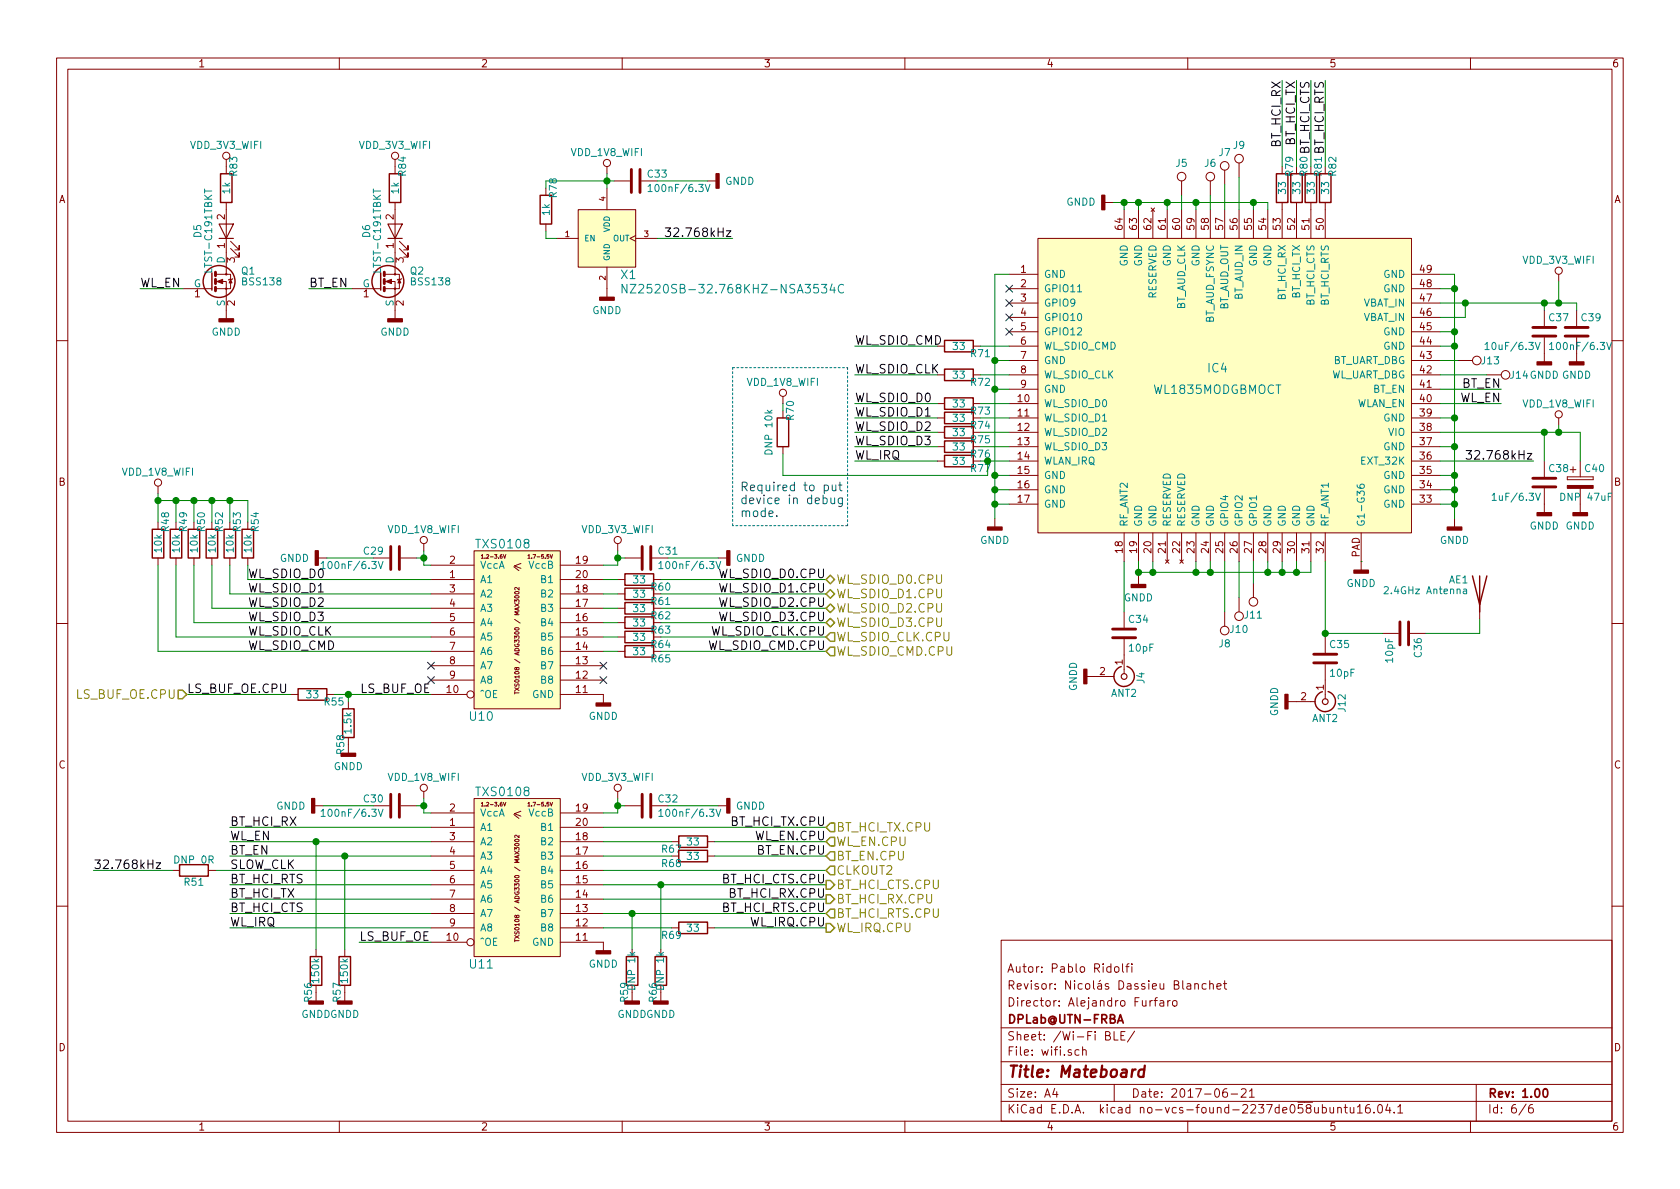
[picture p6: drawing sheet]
EESchema Schematic File Version 2
LIBS:mateboard-rescue
LIBS:power
LIBS:device
LIBS:transistors
LIBS:conn
LIBS:linear
LIBS:regul
LIBS:74xx
LIBS:cmos4000
LIBS:adc-dac
LIBS:memory
LIBS:xilinx
LIBS:microcontrollers
LIBS:dsp
LIBS:microchip
LIBS:analog_switches
LIBS:motorola
LIBS:texas
LIBS:intel
LIBS:audio
LIBS:interface
LIBS:digital-audio
LIBS:philips
LIBS:display
LIBS:cypress
LIBS:siliconi
LIBS:opto
LIBS:atmel
LIBS:contrib
LIBS:valves
LIBS:opendous
LIBS:tps65217c
LIBS:pwr
LIBS:pushbutton
LIBS:tl5209
LIBS:tl1963adcqr
LIBS:ddr3_sdram
LIBS:nand_4gb
LIBS:microsd
LIBS:tpd4s012
LIBS:tps2065cdgn
LIBS:74lvc1g07dck
LIBS:wl1835modgbmoct
LIBS:osd335x
LIBS:mateboard-cache
EELAYER 26 0
EELAYER END
$Descr A4 11693 8268
encoding utf-8
Sheet 6 6
Title "Mateboard"
Date "2017-06-21"
Rev "1.00"
Comp "DPLab@UTN-FRBA"
Comment1 "Director: Alejandro Furfaro"
Comment2 "Revisor: Nicolás Dassieu Blanchet"
Comment3 "Autor: Pablo Ridolfi"
Comment4 ""
$EndDescr
Text Label 3000 4825 2    60   ~ 0
LS_BUF_OE
$Comp
L TXB0108 U10
U 1 1
P 3600 4375
F 0 "U10" H 3350 3775 60  0000 C CNN
F 1 "TXS0108" H 3500 4975 60  0000 C CNN
F 2 "Housings_SSOP:TSSOP-20_4.4x6.5mm_Pitch0.65mm" H 3600 4375 60  0001 C CNN
F 3 "" H 3600 4375 60  0001 C CNN
	1    3600 4375
	1    0    0    -1  
$EndComp
$Comp
L VDD_1V8_WIFI #PWR128
U 1 1
P 2950 3825
F 0 "#PWR128" H 2950 3675 50  0001 C CNN
F 1 "VDD_1V8_WIFI" H 2950 3975 50  0000 C CNN
F 2 "" H 2950 3825 50  0000 C CNN
F 3 "" H 2950 3825 50  0000 C CNN
	1    2950 3825
	1    0    0    -1  
$EndComp
Wire Wire Line
	2950 3825 2950 3925
Wire Wire Line
	2950 3925 3000 3925
$Comp
L C C29
U 1 1
P 2750 3875
F 0 "C29" V 2700 3950 50  0000 L CNN
F 1 "100nF/6.3V" V 2800 3950 50  0000 L CNN
F 2 "Capacitors_SMD:C_0402" H 2788 3725 50  0001 C CNN
F 3 "" H 2750 3875 50  0000 C CNN
	1    2750 3875
	0    -1   1    0   
$EndComp
Wire Wire Line
	2900 3875 2950 3875
Connection ~ 2950 3875
$Comp
L GNDD #PWR123
U 1 1
P 2275 3875
F 0 "#PWR123" H 2275 3625 50  0001 C CNN
F 1 "GNDD" V 2275 3650 50  0000 C CNN
F 2 "" H 2275 3875 50  0000 C CNN
F 3 "" H 2275 3875 50  0000 C CNN
	1    2275 3875
	0    1    1    0   
$EndComp
Wire Wire Line
	2275 3875 2600 3875
$Comp
L VDD_3V3_WIFI #PWR134
U 1 1
P 4300 3825
F 0 "#PWR134" H 4300 3675 50  0001 C CNN
F 1 "VDD_3V3_WIFI" H 4300 3975 50  0000 C CNN
F 2 "" H 4300 3825 50  0000 C CNN
F 3 "" H 4300 3825 50  0000 C CNN
	1    4300 3825
	1    0    0    -1  
$EndComp
Wire Wire Line
	4300 3825 4300 3925
Wire Wire Line
	4300 3925 4200 3925
$Comp
L C C31
U 1 1
P 4500 3875
F 0 "C31" V 4450 3950 50  0000 L CNN
F 1 "100nF/6.3V" V 4550 3950 50  0000 L CNN
F 2 "Capacitors_SMD:C_0402" H 4538 3725 50  0001 C CNN
F 3 "" H 4500 3875 50  0000 C CNN
	1    4500 3875
	0    1    1    0   
$EndComp
$Comp
L GNDD #PWR139
U 1 1
P 5000 3875
F 0 "#PWR139" H 5000 3625 50  0001 C CNN
F 1 "GNDD" V 5000 3650 50  0000 C CNN
F 2 "" H 5000 3875 50  0000 C CNN
F 3 "" H 5000 3875 50  0000 C CNN
	1    5000 3875
	0    -1   1    0   
$EndComp
Wire Wire Line
	5000 3875 4650 3875
Wire Wire Line
	4350 3875 4300 3875
Connection ~ 4300 3875
NoConn ~ 3000 4625
NoConn ~ 3000 4725
NoConn ~ 4200 4625
NoConn ~ 4200 4725
$Comp
L R R60
U 1 1
P 4450 4025
F 0 "R60" V 4500 4175 50  0000 C CNN
F 1 "33" V 4450 4025 50  0000 C CNN
F 2 "Resistors_SMD:R_0402" V 4380 4025 50  0001 C CNN
F 3 "" H 4450 4025 50  0000 C CNN
	1    4450 4025
	0    1    1    0   
$EndComp
Wire Wire Line
	4300 4025 4200 4025
Wire Wire Line
	4600 4025 5750 4025
$Comp
L R R61
U 1 1
P 4450 4125
F 0 "R61" V 4500 4275 50  0000 C CNN
F 1 "33" V 4450 4125 50  0000 C CNN
F 2 "Resistors_SMD:R_0402" V 4380 4125 50  0001 C CNN
F 3 "" H 4450 4125 50  0000 C CNN
	1    4450 4125
	0    1    1    0   
$EndComp
Wire Wire Line
	4300 4125 4200 4125
Wire Wire Line
	4600 4125 5750 4125
$Comp
L R R62
U 1 1
P 4450 4225
F 0 "R62" V 4500 4375 50  0000 C CNN
F 1 "33" V 4450 4225 50  0000 C CNN
F 2 "Resistors_SMD:R_0402" V 4380 4225 50  0001 C CNN
F 3 "" H 4450 4225 50  0000 C CNN
	1    4450 4225
	0    1    1    0   
$EndComp
Wire Wire Line
	4300 4225 4200 4225
Wire Wire Line
	4600 4225 5750 4225
$Comp
L R R63
U 1 1
P 4450 4325
F 0 "R63" V 4500 4475 50  0000 C CNN
F 1 "33" V 4450 4325 50  0000 C CNN
F 2 "Resistors_SMD:R_0402" V 4380 4325 50  0001 C CNN
F 3 "" H 4450 4325 50  0000 C CNN
	1    4450 4325
	0    1    1    0   
$EndComp
Wire Wire Line
	4300 4325 4200 4325
Wire Wire Line
	4600 4325 5750 4325
$Comp
L R R64
U 1 1
P 4450 4425
F 0 "R64" V 4500 4575 50  0000 C CNN
F 1 "33" V 4450 4425 50  0000 C CNN
F 2 "Resistors_SMD:R_0402" V 4380 4425 50  0001 C CNN
F 3 "" H 4450 4425 50  0000 C CNN
	1    4450 4425
	0    1    1    0   
$EndComp
Wire Wire Line
	4300 4425 4200 4425
Wire Wire Line
	4600 4425 5750 4425
$Comp
L R R65
U 1 1
P 4450 4525
F 0 "R65" V 4500 4675 50  0000 C CNN
F 1 "33" V 4450 4525 50  0000 C CNN
F 2 "Resistors_SMD:R_0402" V 4380 4525 50  0001 C CNN
F 3 "" H 4450 4525 50  0000 C CNN
	1    4450 4525
	0    1    1    0   
$EndComp
Wire Wire Line
	4300 4525 4200 4525
Wire Wire Line
	4600 4525 5750 4525
Text Label 5750 4025 2    60   ~ 0
WL_SDIO_D0.CPU
Text Label 5750 4325 2    60   ~ 0
WL_SDIO_D3.CPU
Text Label 5750 4425 2    60   ~ 0
WL_SDIO_CLK.CPU
Text Label 5750 4125 2    60   ~ 0
WL_SDIO_D1.CPU
Text Label 5750 4225 2    60   ~ 0
WL_SDIO_D2.CPU
Text Label 5750 4525 2    60   ~ 0
WL_SDIO_CMD.CPU
$Comp
L GNDD #PWR130
U 1 1
P 4200 4825
F 0 "#PWR130" H 4200 4575 50  0001 C CNN
F 1 "GNDD" H 4200 4675 50  0000 C CNN
F 2 "" H 4200 4825 50  0000 C CNN
F 3 "" H 4200 4825 50  0000 C CNN
	1    4200 4825
	1    0    0    -1  
$EndComp
Text Label 1300 4825 0    60   ~ 0
LS_BUF_OE.CPU
$Comp
L R R55
U 1 1
P 2175 4825
F 0 "R55" V 2225 4975 50  0000 C CNN
F 1 "33" V 2175 4825 50  0000 C CNN
F 2 "Resistors_SMD:R_0402" V 2105 4825 50  0001 C CNN
F 3 "" H 2175 4825 50  0000 C CNN
	1    2175 4825
	0    1    1    0   
$EndComp
$Comp
L R R58
U 1 1
P 2425 5025
F 0 "R58" V 2475 5175 50  0000 C CNN
F 1 "1.5k" V 2425 5025 50  0000 C CNN
F 2 "Resistors_SMD:R_0402" V 2355 5025 50  0001 C CNN
F 3 "" H 2425 5025 50  0000 C CNN
	1    2425 5025
	-1   0    0    1   
$EndComp
Wire Wire Line
	1300 4825 2025 4825
Wire Wire Line
	2325 4825 3000 4825
Wire Wire Line
	2425 4875 2425 4825
Connection ~ 2425 4825
$Comp
L GNDD #PWR125
U 1 1
P 2425 5175
F 0 "#PWR125" H 2425 4925 50  0001 C CNN
F 1 "GNDD" H 2425 5025 50  0000 C CNN
F 2 "" H 2425 5175 50  0000 C CNN
F 3 "" H 2425 5175 50  0000 C CNN
	1    2425 5175
	1    0    0    -1  
$EndComp
$Comp
L R R54
U 1 1
P 1725 3775
F 0 "R54" V 1775 3925 50  0000 C CNN
F 1 "10k" V 1725 3775 50  0000 C CNN
F 2 "Resistors_SMD:R_0402" V 1655 3775 50  0001 C CNN
F 3 "" H 1725 3775 50  0000 C CNN
	1    1725 3775
	1    0    0    -1  
$EndComp
$Comp
L R R53
U 1 1
P 1600 3775
F 0 "R53" V 1650 3925 50  0000 C CNN
F 1 "10k" V 1600 3775 50  0000 C CNN
F 2 "Resistors_SMD:R_0402" V 1530 3775 50  0001 C CNN
F 3 "" H 1600 3775 50  0000 C CNN
	1    1600 3775
	1    0    0    -1  
$EndComp
$Comp
L R R52
U 1 1
P 1475 3775
F 0 "R52" V 1525 3925 50  0000 C CNN
F 1 "10k" V 1475 3775 50  0000 C CNN
F 2 "Resistors_SMD:R_0402" V 1405 3775 50  0001 C CNN
F 3 "" H 1475 3775 50  0000 C CNN
	1    1475 3775
	1    0    0    -1  
$EndComp
$Comp
L R R50
U 1 1
P 1350 3775
F 0 "R50" V 1400 3925 50  0000 C CNN
F 1 "10k" V 1350 3775 50  0000 C CNN
F 2 "Resistors_SMD:R_0402" V 1280 3775 50  0001 C CNN
F 3 "" H 1350 3775 50  0000 C CNN
	1    1350 3775
	1    0    0    -1  
$EndComp
$Comp
L R R49
U 1 1
P 1225 3775
F 0 "R49" V 1275 3925 50  0000 C CNN
F 1 "10k" V 1225 3775 50  0000 C CNN
F 2 "Resistors_SMD:R_0402" V 1155 3775 50  0001 C CNN
F 3 "" H 1225 3775 50  0000 C CNN
	1    1225 3775
	1    0    0    -1  
$EndComp
$Comp
L R R48
U 1 1
P 1100 3775
F 0 "R48" V 1150 3925 50  0000 C CNN
F 1 "10k" V 1100 3775 50  0000 C CNN
F 2 "Resistors_SMD:R_0402" V 1030 3775 50  0001 C CNN
F 3 "" H 1100 3775 50  0000 C CNN
	1    1100 3775
	1    0    0    -1  
$EndComp
Wire Wire Line
	1725 3925 1725 4025
Wire Wire Line
	1725 4025 3000 4025
Wire Wire Line
	1600 3925 1600 4125
Wire Wire Line
	1600 4125 3000 4125
Wire Wire Line
	3000 4225 1475 4225
Wire Wire Line
	1475 4225 1475 3925
Wire Wire Line
	1350 3925 1350 4325
Wire Wire Line
	1350 4325 3000 4325
Wire Wire Line
	3000 4425 1225 4425
Wire Wire Line
	1225 4425 1225 3925
Wire Wire Line
	1100 3925 1100 4525
Wire Wire Line
	1100 4525 3000 4525
Wire Wire Line
	1100 3425 1100 3625
Wire Wire Line
	1100 3475 1725 3475
Wire Wire Line
	1725 3475 1725 3625
Wire Wire Line
	1600 3625 1600 3475
Connection ~ 1600 3475
Wire Wire Line
	1475 3475 1475 3625
Connection ~ 1475 3475
Wire Wire Line
	1350 3625 1350 3475
Connection ~ 1350 3475
Wire Wire Line
	1225 3475 1225 3625
Connection ~ 1225 3475
$Comp
L VDD_1V8_WIFI #PWR118
U 1 1
P 1100 3425
F 0 "#PWR118" H 1100 3275 50  0001 C CNN
F 1 "VDD_1V8_WIFI" H 1100 3575 50  0000 C CNN
F 2 "" H 1100 3425 50  0000 C CNN
F 3 "" H 1100 3425 50  0000 C CNN
	1    1100 3425
	1    0    0    -1  
$EndComp
Connection ~ 1100 3475
Text Label 1725 4025 0    60   ~ 0
WL_SDIO_D0
Text Label 1725 4125 0    60   ~ 0
WL_SDIO_D1
Text Label 1725 4225 0    60   ~ 0
WL_SDIO_D2
Text Label 1725 4325 0    60   ~ 0
WL_SDIO_D3
Text Label 1725 4425 0    60   ~ 0
WL_SDIO_CLK
Text Label 1725 4525 0    60   ~ 0
WL_SDIO_CMD
$Comp
L WL1835MODGBMOCT IC4
U 1 1
P 7225 3700
F 0 "IC4" H 8475 4850 60  0000 C CNN
F 1 "WL1835MODGBMOCT" H 8475 4700 60  0000 C CNN
F 2 "footprints:BeagleBone_Blue-GHI-IC_MOC-100(TI)" V 7875 3700 60  0001 C CNN
F 3 "" V 7875 3700 60  0001 C CNN
	1    7225 3700
	1    0    0    -1  
$EndComp
$Comp
L GNDD #PWR142
U 1 1
P 6925 3600
F 0 "#PWR142" H 6925 3350 50  0001 C CNN
F 1 "GNDD" H 6925 3450 50  0000 C CNN
F 2 "" H 6925 3600 50  0000 C CNN
F 3 "" H 6925 3600 50  0000 C CNN
	1    6925 3600
	1    0    0    -1  
$EndComp
Wire Wire Line
	6925 1900 6925 3600
Wire Wire Line
	6925 1900 7025 1900
Wire Wire Line
	7025 2500 6925 2500
Connection ~ 6925 2500
Wire Wire Line
	7025 2700 6925 2700
Connection ~ 6925 2700
Wire Wire Line
	7025 3300 6925 3300
Connection ~ 6925 3300
Wire Wire Line
	7025 3400 6925 3400
Connection ~ 6925 3400
Wire Wire Line
	7025 3500 6925 3500
Connection ~ 6925 3500
NoConn ~ 7025 2300
NoConn ~ 7025 2200
NoConn ~ 7025 2100
NoConn ~ 7025 2000
$Comp
L R R72
U 1 1
P 6675 2600
F 0 "R72" V 6725 2750 50  0000 C CNN
F 1 "33" V 6675 2600 50  0000 C CNN
F 2 "Resistors_SMD:R_0402" V 6605 2600 50  0001 C CNN
F 3 "" H 6675 2600 50  0000 C CNN
	1    6675 2600
	0    1    1    0   
$EndComp
$Comp
L R R77
U 1 1
P 6675 3200
F 0 "R77" V 6725 3350 50  0000 C CNN
F 1 "33" V 6675 3200 50  0000 C CNN
F 2 "Resistors_SMD:R_0402" V 6605 3200 50  0001 C CNN
F 3 "" H 6675 3200 50  0000 C CNN
	1    6675 3200
	0    1    1    0   
$EndComp
$Comp
L R R73
U 1 1
P 6675 2800
F 0 "R73" V 6725 2950 50  0000 C CNN
F 1 "33" V 6675 2800 50  0000 C CNN
F 2 "Resistors_SMD:R_0402" V 6605 2800 50  0001 C CNN
F 3 "" H 6675 2800 50  0000 C CNN
	1    6675 2800
	0    1    1    0   
$EndComp
$Comp
L R R74
U 1 1
P 6675 2900
F 0 "R74" V 6725 3050 50  0000 C CNN
F 1 "33" V 6675 2900 50  0000 C CNN
F 2 "Resistors_SMD:R_0402" V 6605 2900 50  0001 C CNN
F 3 "" H 6675 2900 50  0000 C CNN
	1    6675 2900
	0    1    1    0   
$EndComp
$Comp
L R R75
U 1 1
P 6675 3000
F 0 "R75" V 6725 3150 50  0000 C CNN
F 1 "33" V 6675 3000 50  0000 C CNN
F 2 "Resistors_SMD:R_0402" V 6605 3000 50  0001 C CNN
F 3 "" H 6675 3000 50  0000 C CNN
	1    6675 3000
	0    1    1    0   
$EndComp
$Comp
L R R76
U 1 1
P 6675 3100
F 0 "R76" V 6725 3250 50  0000 C CNN
F 1 "33" V 6675 3100 50  0000 C CNN
F 2 "Resistors_SMD:R_0402" V 6605 3100 50  0001 C CNN
F 3 "" H 6675 3100 50  0000 C CNN
	1    6675 3100
	0    1    1    0   
$EndComp
$Comp
L R R71
U 1 1
P 6675 2400
F 0 "R71" V 6725 2550 50  0000 C CNN
F 1 "33" V 6675 2400 50  0000 C CNN
F 2 "Resistors_SMD:R_0402" V 6605 2400 50  0001 C CNN
F 3 "" H 6675 2400 50  0000 C CNN
	1    6675 2400
	0    1    1    0   
$EndComp
Wire Wire Line
	7025 2400 6825 2400
Text Label 5950 2400 0    60   ~ 0
WL_SDIO_CMD
Wire Wire Line
	5950 2400 6525 2400
Wire Wire Line
	6825 2600 7025 2600
Wire Wire Line
	6825 2800 7025 2800
Wire Wire Line
	6825 2900 7025 2900
Wire Wire Line
	6825 3000 7025 3000
Wire Wire Line
	6825 3100 7025 3100
Wire Wire Line
	6825 3200 7025 3200
Text Label 5950 2800 0    60   ~ 0
WL_SDIO_D0
Text Label 5950 2900 0    60   ~ 0
WL_SDIO_D1
Text Label 5950 3000 0    60   ~ 0
WL_SDIO_D2
Text Label 5950 3100 0    60   ~ 0
WL_SDIO_D3
Text Label 5950 2600 0    60   ~ 0
WL_SDIO_CLK
Wire Wire Line
	5950 2800 6525 2800
Wire Wire Line
	5950 2900 6525 2900
Wire Wire Line
	5950 3000 6525 3000
Wire Wire Line
	5950 3100 6525 3100
Wire Wire Line
	6525 2600 5950 2600
$Comp
L TXB0108 U11
U 1 1
P 3600 6100
F 0 "U11" H 3350 5500 60  0000 C CNN
F 1 "TXS0108" H 3500 6700 60  0000 C CNN
F 2 "Housings_SSOP:TSSOP-20_4.4x6.5mm_Pitch0.65mm" H 3600 6100 60  0001 C CNN
F 3 "" H 3600 6100 60  0001 C CNN
	1    3600 6100
	1    0    0    -1  
$EndComp
$Comp
L VDD_1V8_WIFI #PWR129
U 1 1
P 2950 5550
F 0 "#PWR129" H 2950 5400 50  0001 C CNN
F 1 "VDD_1V8_WIFI" H 2950 5700 50  0000 C CNN
F 2 "" H 2950 5550 50  0000 C CNN
F 3 "" H 2950 5550 50  0000 C CNN
	1    2950 5550
	1    0    0    -1  
$EndComp
Wire Wire Line
	2950 5550 2950 5650
Wire Wire Line
	2950 5650 3000 5650
$Comp
L C C30
U 1 1
P 2750 5600
F 0 "C30" V 2700 5675 50  0000 L CNN
F 1 "100nF/6.3V" V 2800 5675 50  0000 L CNN
F 2 "Capacitors_SMD:C_0402" H 2788 5450 50  0001 C CNN
F 3 "" H 2750 5600 50  0000 C CNN
	1    2750 5600
	0    -1   1    0   
$EndComp
Wire Wire Line
	2900 5600 2950 5600
Connection ~ 2950 5600
$Comp
L VDD_3V3_WIFI #PWR135
U 1 1
P 4300 5550
F 0 "#PWR135" H 4300 5400 50  0001 C CNN
F 1 "VDD_3V3_WIFI" H 4300 5700 50  0000 C CNN
F 2 "" H 4300 5550 50  0000 C CNN
F 3 "" H 4300 5550 50  0000 C CNN
	1    4300 5550
	1    0    0    -1  
$EndComp
Wire Wire Line
	4300 5550 4300 5650
Wire Wire Line
	4300 5650 4200 5650
$Comp
L C C32
U 1 1
P 4500 5600
F 0 "C32" V 4450 5675 50  0000 L CNN
F 1 "100nF/6.3V" V 4550 5675 50  0000 L CNN
F 2 "Capacitors_SMD:C_0402" H 4538 5450 50  0001 C CNN
F 3 "" H 4500 5600 50  0000 C CNN
	1    4500 5600
	0    1    1    0   
$EndComp
Wire Wire Line
	4350 5600 4300 5600
Connection ~ 4300 5600
$Comp
L GNDD #PWR131
U 1 1
P 4200 6550
F 0 "#PWR131" H 4200 6300 50  0001 C CNN
F 1 "GNDD" H 4200 6400 50  0000 C CNN
F 2 "" H 4200 6550 50  0000 C CNN
F 3 "" H 4200 6550 50  0000 C CNN
	1    4200 6550
	1    0    0    -1  
$EndComp
$Comp
L GNDD #PWR122
U 1 1
P 2250 5600
F 0 "#PWR122" H 2250 5350 50  0001 C CNN
F 1 "GNDD" V 2250 5375 50  0000 C CNN
F 2 "" H 2250 5600 50  0000 C CNN
F 3 "" H 2250 5600 50  0000 C CNN
	1    2250 5600
	0    1    1    0   
$EndComp
Wire Wire Line
	2250 5600 2600 5600
$Comp
L GNDD #PWR140
U 1 1
P 5000 5600
F 0 "#PWR140" H 5000 5350 50  0001 C CNN
F 1 "GNDD" V 5000 5375 50  0000 C CNN
F 2 "" H 5000 5600 50  0000 C CNN
F 3 "" H 5000 5600 50  0000 C CNN
	1    5000 5600
	0    -1   1    0   
$EndComp
Wire Wire Line
	5000 5600 4650 5600
Text Label 2500 6550 0    60   ~ 0
LS_BUF_OE
Wire Wire Line
	2500 6550 3000 6550
Wire Wire Line
	3000 5750 1600 5750
Text Label 1600 5750 0    60   ~ 0
BT_HCI_RX
$Comp
L R R67
U 1 1
P 4825 5850
F 0 "R67" V 4875 6000 50  0000 C CNN
F 1 "33" V 4825 5850 50  0000 C CNN
F 2 "Resistors_SMD:R_0402" V 4755 5850 50  0001 C CNN
F 3 "" H 4825 5850 50  0000 C CNN
	1    4825 5850
	0    -1   1    0   
$EndComp
$Comp
L R R68
U 1 1
P 4825 5950
F 0 "R68" V 4875 6100 50  0000 C CNN
F 1 "33" V 4825 5950 50  0000 C CNN
F 2 "Resistors_SMD:R_0402" V 4755 5950 50  0001 C CNN
F 3 "" H 4825 5950 50  0000 C CNN
	1    4825 5950
	0    -1   1    0   
$EndComp
Wire Wire Line
	4675 5850 4200 5850
Wire Wire Line
	4200 5950 4675 5950
$Comp
L R R57
U 1 1
P 2400 6750
F 0 "R57" V 2450 6900 50  0000 C CNN
F 1 "150k" V 2400 6750 50  0000 C CNN
F 2 "Resistors_SMD:R_0402" V 2330 6750 50  0001 C CNN
F 3 "" H 2400 6750 50  0000 C CNN
	1    2400 6750
	-1   0    0    1   
$EndComp
$Comp
L GNDD #PWR124
U 1 1
P 2400 6900
F 0 "#PWR124" H 2400 6650 50  0001 C CNN
F 1 "GNDD" H 2400 6750 50  0000 C CNN
F 2 "" H 2400 6900 50  0000 C CNN
F 3 "" H 2400 6900 50  0000 C CNN
	1    2400 6900
	1    0    0    -1  
$EndComp
$Comp
L R R56
U 1 1
P 2200 6750
F 0 "R56" V 2250 6900 50  0000 C CNN
F 1 "150k" V 2200 6750 50  0000 C CNN
F 2 "Resistors_SMD:R_0402" V 2130 6750 50  0001 C CNN
F 3 "" H 2200 6750 50  0000 C CNN
	1    2200 6750
	-1   0    0    1   
$EndComp
$Comp
L GNDD #PWR121
U 1 1
P 2200 6900
F 0 "#PWR121" H 2200 6650 50  0001 C CNN
F 1 "GNDD" H 2200 6750 50  0000 C CNN
F 2 "" H 2200 6900 50  0000 C CNN
F 3 "" H 2200 6900 50  0000 C CNN
	1    2200 6900
	1    0    0    -1  
$EndComp
Wire Wire Line
	2400 6600 2400 5950
Wire Wire Line
	1600 5950 3000 5950
Wire Wire Line
	1600 5850 3000 5850
Wire Wire Line
	2200 5850 2200 6600
Connection ~ 2200 5850
Connection ~ 2400 5950
Text Label 1600 5850 0    60   ~ 0
WL_EN
Text Label 1600 5950 0    60   ~ 0
BT_EN
Wire Wire Line
	1500 6050 3000 6050
Wire Wire Line
	3000 6150 1600 6150
Wire Wire Line
	3000 6250 1600 6250
Wire Wire Line
	3000 6350 1600 6350
Wire Wire Line
	3000 6450 1600 6450
Text Label 1600 6050 0    60   ~ 0
SLOW_CLK
Text Label 1600 6150 0    60   ~ 0
BT_HCI_RTS
Text Label 1600 6250 0    60   ~ 0
BT_HCI_TX
Text Label 1600 6350 0    60   ~ 0
BT_HCI_CTS
Text Label 1600 6450 0    60   ~ 0
WL_IRQ
$Comp
L R R69
U 1 1
P 4825 6450
F 0 "R69" V 4875 6600 50  0000 C CNN
F 1 "33" V 4825 6450 50  0000 C CNN
F 2 "Resistors_SMD:R_0402" V 4755 6450 50  0001 C CNN
F 3 "" H 4825 6450 50  0000 C CNN
	1    4825 6450
	0    -1   1    0   
$EndComp
Wire Wire Line
	4200 6450 4675 6450
$Comp
L R R66
U 1 1
P 4600 6750
F 0 "R66" V 4650 6900 50  0000 C CNN
F 1 "DNP 1k" V 4600 6750 50  0000 C CNN
F 2 "Resistors_SMD:R_0402" V 4530 6750 50  0001 C CNN
F 3 "" H 4600 6750 50  0000 C CNN
	1    4600 6750
	-1   0    0    1   
$EndComp
$Comp
L GNDD #PWR137
U 1 1
P 4600 6900
F 0 "#PWR137" H 4600 6650 50  0001 C CNN
F 1 "GNDD" H 4600 6750 50  0000 C CNN
F 2 "" H 4600 6900 50  0000 C CNN
F 3 "" H 4600 6900 50  0000 C CNN
	1    4600 6900
	1    0    0    -1  
$EndComp
$Comp
L R R59
U 1 1
P 4400 6750
F 0 "R59" V 4450 6900 50  0000 C CNN
F 1 "DNP 1k" V 4400 6750 50  0000 C CNN
F 2 "Resistors_SMD:R_0402" V 4330 6750 50  0001 C CNN
F 3 "" H 4400 6750 50  0000 C CNN
	1    4400 6750
	-1   0    0    1   
$EndComp
$Comp
L GNDD #PWR136
U 1 1
P 4400 6900
F 0 "#PWR136" H 4400 6650 50  0001 C CNN
F 1 "GNDD" H 4400 6750 50  0000 C CNN
F 2 "" H 4400 6900 50  0000 C CNN
F 3 "" H 4400 6900 50  0000 C CNN
	1    4400 6900
	1    0    0    -1  
$EndComp
Wire Wire Line
	4400 6600 4400 6350
Wire Wire Line
	4200 6350 5750 6350
Wire Wire Line
	4600 6600 4600 6150
Wire Wire Line
	4200 6150 5750 6150
Wire Wire Line
	4200 5750 5750 5750
Text Label 5750 5750 2    60   ~ 0
BT_HCI_TX.CPU
Text Label 5750 5850 2    60   ~ 0
WL_EN.CPU
Wire Wire Line
	5750 5850 4975 5850
Text Label 5750 5950 2    60   ~ 0
BT_EN.CPU
Wire Wire Line
	5750 5950 4975 5950
Wire Wire Line
	4200 6050 5750 6050
Connection ~ 4600 6150
Wire Wire Line
	4200 6250 5750 6250
Connection ~ 4400 6350
Wire Wire Line
	4975 6450 5750 6450
Text HLabel 5750 6050 2    60   Input ~ 0
CLKOUT2
Text Label 5750 6350 2    60   ~ 0
BT_HCI_RTS.CPU
Text Label 5750 6150 2    60   ~ 0
BT_HCI_CTS.CPU
Text Label 5750 6250 2    60   ~ 0
BT_HCI_RX.CPU
Text Label 5750 6450 2    60   ~ 0
WL_IRQ.CPU
Text Label 5950 3200 0    60   ~ 0
WL_IRQ
$Comp
L R R70
U 1 1
P 5450 3000
F 0 "R70" V 5500 3150 50  0000 C CNN
F 1 "DNP 10k" V 5350 3000 50  0000 C CNN
F 2 "Resistors_SMD:R_0402" V 5380 3000 50  0001 C CNN
F 3 "" H 5450 3000 50  0000 C CNN
	1    5450 3000
	1    0    0    -1  
$EndComp
Wire Wire Line
	5450 3150 5450 3300
$Comp
L VDD_1V8_WIFI #PWR141
U 1 1
P 5450 2800
F 0 "#PWR141" H 5450 2650 50  0001 C CNN
F 1 "VDD_1V8_WIFI" H 5450 2950 50  0000 C CNN
F 2 "" H 5450 2800 50  0000 C CNN
F 3 "" H 5450 2800 50  0000 C CNN
	1    5450 2800
	1    0    0    -1  
$EndComp
Wire Wire Line
	5450 2800 5450 2850
Wire Wire Line
	5950 3200 6525 3200
Wire Wire Line
	6875 3200 6875 3300
Wire Wire Line
	6875 3300 5450 3300
Connection ~ 6875 3200
$Comp
L GNDD #PWR145
U 1 1
P 7925 4000
F 0 "#PWR145" H 7925 3750 50  0001 C CNN
F 1 "GNDD" H 7925 3850 50  0000 C CNN
F 2 "" H 7925 4000 50  0000 C CNN
F 3 "" H 7925 4000 50  0000 C CNN
	1    7925 4000
	1    0    0    -1  
$EndComp
Wire Wire Line
	7925 3900 7925 4000
Wire Wire Line
	8025 3900 8025 3975
Wire Wire Line
	7925 3975 9125 3975
Connection ~ 7925 3975
Wire Wire Line
	8325 3975 8325 3900
Connection ~ 8025 3975
Wire Wire Line
	8425 3975 8425 3900
Connection ~ 8325 3975
Wire Wire Line
	8825 3975 8825 3900
Connection ~ 8425 3975
Wire Wire Line
	8925 3975 8925 3900
Connection ~ 8825 3975
Wire Wire Line
	9125 3975 9125 3900
Connection ~ 8925 3975
Wire Wire Line
	9025 3900 9025 3975
Connection ~ 9025 3975
$Comp
L GNDD #PWR147
U 1 1
P 9475 3900
F 0 "#PWR147" H 9475 3650 50  0001 C CNN
F 1 "GNDD" H 9475 3750 50  0000 C CNN
F 2 "" H 9475 3900 50  0000 C CNN
F 3 "" H 9475 3900 50  0000 C CNN
	1    9475 3900
	1    0    0    -1  
$EndComp
Wire Wire Line
	9475 3900 9475 3900
Text Notes 5150 3600 0    60   ~ 0
Required to put\ndevice in debug\nmode.
Wire Notes Line
	5100 3650 5100 2550
Wire Notes Line
	5100 2550 5900 2550
Wire Notes Line
	5900 2550 5900 3650
Wire Notes Line
	5900 3650 5100 3650
$Comp
L C C34
U 1 1
P 7825 4400
F 0 "C34" H 7850 4500 50  0000 L CNN
F 1 "10pF" H 7850 4300 50  0000 L CNN
F 2 "Capacitors_SMD:C_0402" H 7863 4250 50  0001 C CNN
F 3 "" H 7825 4400 50  0001 C CNN
	1    7825 4400
	1    0    0    -1  
$EndComp
Wire Wire Line
	7825 4250 7825 3900
$Comp
L CONN_COAXIAL J4
U 1 1
P 7825 4700
F 0 "J4" H 7835 4820 50  0000 C CNN
F 1 "ANT2" V 7940 4700 50  0000 C CNN
F 2 "footprints:BeagleBone_Blue-GHI-CONNECTORS_U.FL-R-SMT-1" H 7825 4700 50  0001 C CNN
F 3 "" H 7825 4700 50  0001 C CNN
	1    7825 4700
	0    1    1    0   
$EndComp
$Comp
L GNDD #PWR143
U 1 1
P 7625 4700
F 0 "#PWR143" H 7625 4450 50  0001 C CNN
F 1 "GNDD" H 7625 4550 50  0000 C CNN
F 2 "" H 7625 4700 50  0000 C CNN
F 3 "" H 7625 4700 50  0000 C CNN
	1    7625 4700
	0    1    1    0   
$EndComp
$Comp
L C C35
U 1 1
P 9225 4575
F 0 "C35" H 9250 4675 50  0000 L CNN
F 1 "10pF" H 9250 4475 50  0000 L CNN
F 2 "Capacitors_SMD:C_0402" H 9263 4425 50  0001 C CNN
F 3 "" H 9225 4575 50  0001 C CNN
	1    9225 4575
	1    0    0    -1  
$EndComp
Wire Wire Line
	9225 3900 9225 4425
$Comp
L CONN_COAXIAL J12
U 1 1
P 9225 4875
F 0 "J12" H 9235 4995 50  0000 C CNN
F 1 "ANT2" V 9340 4875 50  0000 C CNN
F 2 "footprints:BeagleBone_Blue-GHI-CONNECTORS_U.FL-R-SMT-1" H 9225 4875 50  0001 C CNN
F 3 "" H 9225 4875 50  0001 C CNN
	1    9225 4875
	0    1    1    0   
$EndComp
$Comp
L GNDD #PWR146
U 1 1
P 9025 4875
F 0 "#PWR146" H 9025 4625 50  0001 C CNN
F 1 "GNDD" H 9025 4725 50  0000 C CNN
F 2 "" H 9025 4875 50  0000 C CNN
F 3 "" H 9025 4875 50  0000 C CNN
	1    9025 4875
	0    1    1    0   
$EndComp
$Comp
L C C36
U 1 1
P 9775 4400
F 0 "C36" H 9800 4500 50  0000 L CNN
F 1 "10pF" H 9800 4300 50  0000 L CNN
F 2 "Capacitors_SMD:C_0402" H 9813 4250 50  0001 C CNN
F 3 "" H 9775 4400 50  0001 C CNN
	1    9775 4400
	0    1    1    0   
$EndComp
Wire Wire Line
	9625 4400 9225 4400
Connection ~ 9225 4400
Wire Wire Line
	9925 4400 10300 4400
$Comp
L GNDD #PWR148
U 1 1
P 10125 3600
F 0 "#PWR148" H 10125 3350 50  0001 C CNN
F 1 "GNDD" H 10125 3450 50  0000 C CNN
F 2 "" H 10125 3600 50  0000 C CNN
F 3 "" H 10125 3600 50  0000 C CNN
	1    10125 3600
	1    0    0    -1  
$EndComp
$Comp
L TEST_1P J11
U 1 1
P 8725 4050
F 0 "J11" H 8725 4275 50  0000 C CNN
F 1 "TEST_1P" H 8725 4250 50  0001 C CNN
F 2 "Measurement_Points:Measurement_Point_Round-SMD-Pad_Small" H 8925 4050 50  0001 C CNN
F 3 "" H 8925 4050 50  0001 C CNN
	1    8725 4050
	-1   0    0    1   
$EndComp
$Comp
L TEST_1P J10
U 1 1
P 8625 4150
F 0 "J10" H 8625 4375 50  0000 C CNN
F 1 "TEST_1P" H 8625 4350 50  0001 C CNN
F 2 "Measurement_Points:Measurement_Point_Round-SMD-Pad_Small" H 8825 4150 50  0001 C CNN
F 3 "" H 8825 4150 50  0001 C CNN
	1    8625 4150
	-1   0    0    1   
$EndComp
$Comp
L TEST_1P J8
U 1 1
P 8525 4250
F 0 "J8" H 8525 4475 50  0000 C CNN
F 1 "TEST_1P" H 8525 4450 50  0001 C CNN
F 2 "Measurement_Points:Measurement_Point_Round-SMD-Pad_Small" H 8725 4250 50  0001 C CNN
F 3 "" H 8725 4250 50  0001 C CNN
	1    8525 4250
	-1   0    0    1   
$EndComp
Wire Wire Line
	8525 4250 8525 3900
Wire Wire Line
	8625 3900 8625 4150
Wire Wire Line
	8725 4050 8725 3900
Wire Wire Line
	10125 1900 10125 3600
Wire Wire Line
	10125 1900 10025 1900
Wire Wire Line
	10025 2000 10125 2000
Connection ~ 10125 2000
Wire Wire Line
	10025 2300 10125 2300
Connection ~ 10125 2300
Wire Wire Line
	10025 2400 10125 2400
Connection ~ 10125 2400
Wire Wire Line
	10025 2900 10125 2900
Connection ~ 10125 2900
Wire Wire Line
	10025 3300 10125 3300
Connection ~ 10125 3300
Wire Wire Line
	10025 3100 10125 3100
Connection ~ 10125 3100
Wire Wire Line
	10025 3400 10125 3400
Connection ~ 10125 3400
Wire Wire Line
	10025 3500 10125 3500
Connection ~ 10125 3500
$Comp
L OSCILLATOR X1
U 1 1
P 4225 1650
F 0 "X1" H 4375 1400 60  0000 C CNN
F 1 "NZ2520SB-32.768KHZ-NSA3534C" H 5100 1300 60  0000 C CNN
F 2 "Crystals:Crystal_SMD_2520-4pin_2.5x2.0mm" H 4225 1650 60  0001 C CNN
F 3 "" H 4225 1650 60  0001 C CNN
	1    4225 1650
	1    0    0    -1  
$EndComp
$Comp
L VDD_1V8_WIFI #PWR132
U 1 1
P 4225 1200
F 0 "#PWR132" H 4225 1050 50  0001 C CNN
F 1 "VDD_1V8_WIFI" H 4225 1350 50  0000 C CNN
F 2 "" H 4225 1200 50  0000 C CNN
F 3 "" H 4225 1200 50  0000 C CNN
	1    4225 1200
	1    0    0    -1  
$EndComp
$Comp
L C C33
U 1 1
P 4425 1250
F 0 "C33" V 4375 1325 50  0000 L CNN
F 1 "100nF/6.3V" V 4475 1325 50  0000 L CNN
F 2 "Capacitors_SMD:C_0402" H 4463 1100 50  0001 C CNN
F 3 "" H 4425 1250 50  0000 C CNN
	1    4425 1250
	0    1    1    0   
$EndComp
Wire Wire Line
	3800 1250 4275 1250
Wire Wire Line
	4225 1200 4225 1300
Connection ~ 4225 1250
$Comp
L GNDD #PWR138
U 1 1
P 4925 1250
F 0 "#PWR138" H 4925 1000 50  0001 C CNN
F 1 "GNDD" V 4925 1025 50  0000 C CNN
F 2 "" H 4925 1250 50  0000 C CNN
F 3 "" H 4925 1250 50  0000 C CNN
	1    4925 1250
	0    -1   1    0   
$EndComp
Wire Wire Line
	4925 1250 4575 1250
$Comp
L R R78
U 1 1
P 3800 1450
F 0 "R78" V 3850 1600 50  0000 C CNN
F 1 "1k" V 3800 1450 50  0000 C CNN
F 2 "Resistors_SMD:R_0402" V 3730 1450 50  0001 C CNN
F 3 "" H 3800 1450 50  0000 C CNN
	1    3800 1450
	1    0    0    -1  
$EndComp
$Comp
L GNDD #PWR133
U 1 1
P 4225 2000
F 0 "#PWR133" H 4225 1750 50  0001 C CNN
F 1 "GNDD" H 4225 1850 50  0000 C CNN
F 2 "" H 4225 2000 50  0000 C CNN
F 3 "" H 4225 2000 50  0000 C CNN
	1    4225 2000
	1    0    0    -1  
$EndComp
Wire Wire Line
	3800 1300 3800 1250
Wire Wire Line
	3800 1600 3800 1650
Wire Wire Line
	3800 1650 3875 1650
Wire Wire Line
	4575 1650 5100 1650
Text Label 5100 1650 2    60   ~ 0
32.768kHz
Text Label 10675 3200 2    60   ~ 0
32.768kHz
Wire Wire Line
	10675 3200 10025 3200
$Comp
L R R51
U 1 1
P 1350 6050
F 0 "R51" V 1430 6050 50  0000 C CNN
F 1 "DNP 0R" V 1275 6050 50  0000 C CNN
F 2 "Resistors_SMD:R_0402" V 1280 6050 50  0001 C CNN
F 3 "" H 1350 6050 50  0001 C CNN
	1    1350 6050
	0    1    1    0   
$EndComp
Text Label 650  6050 0    60   ~ 0
32.768kHz
Wire Wire Line
	650  6050 1200 6050
$Comp
L VDD_1V8_WIFI #PWR152
U 1 1
P 10850 2950
F 0 "#PWR152" H 10850 2800 50  0001 C CNN
F 1 "VDD_1V8_WIFI" H 10850 3100 50  0000 C CNN
F 2 "" H 10850 2950 50  0000 C CNN
F 3 "" H 10850 2950 50  0000 C CNN
	1    10850 2950
	1    0    0    -1  
$EndComp
Text Label 10450 2800 2    60   ~ 0
WL_EN
Text Label 10450 2700 2    60   ~ 0
BT_EN
Wire Wire Line
	10450 2800 10025 2800
Wire Wire Line
	10025 2700 10450 2700
$Comp
L TEST_1P J13
U 1 1
P 10150 2500
F 0 "J13" V 10150 2725 50  0000 C CNN
F 1 "TEST_1P" H 10150 2700 50  0001 C CNN
F 2 "Measurement_Points:Measurement_Point_Round-SMD-Pad_Small" H 10350 2500 50  0001 C CNN
F 3 "" H 10350 2500 50  0001 C CNN
	1    10150 2500
	0    1    1    0   
$EndComp
$Comp
L TEST_1P J14
U 1 1
P 10350 2600
F 0 "J14" V 10350 2825 50  0000 C CNN
F 1 "TEST_1P" H 10350 2800 50  0001 C CNN
F 2 "Measurement_Points:Measurement_Point_Round-SMD-Pad_Small" H 10550 2600 50  0001 C CNN
F 3 "" H 10550 2600 50  0001 C CNN
	1    10350 2600
	0    1    1    0   
$EndComp
Wire Wire Line
	10350 2600 10025 2600
Wire Wire Line
	10025 2500 10150 2500
Wire Wire Line
	10025 2100 10975 2100
Wire Wire Line
	10200 2100 10200 2200
Wire Wire Line
	10200 2200 10025 2200
Wire Wire Line
	10850 3000 10850 2950
Wire Wire Line
	10025 3000 11000 3000
$Comp
L C C38
U 1 1
P 10750 3350
F 0 "C38" H 10775 3450 50  0000 L CNN
F 1 "1uF/6.3V" H 10375 3250 50  0000 L CNN
F 2 "Capacitors_SMD:C_0402" H 10788 3200 50  0001 C CNN
F 3 "" H 10750 3350 50  0001 C CNN
	1    10750 3350
	1    0    0    -1  
$EndComp
$Comp
L CP C40
U 1 1
P 11000 3350
F 0 "C40" H 11025 3450 50  0000 L CNN
F 1 "DNP 47uF" H 10850 3250 50  0000 L CNN
F 2 "Capacitors_Tantalum_SMD:CP_Tantalum_Case-A_EIA-3216-18_Reflow" H 11038 3200 50  0001 C CNN
F 3 "" H 11000 3350 50  0001 C CNN
	1    11000 3350
	1    0    0    -1  
$EndComp
Wire Wire Line
	10750 3200 10750 3000
Connection ~ 10750 3000
Wire Wire Line
	11000 3000 11000 3200
Connection ~ 10850 3000
$Comp
L GNDD #PWR150
U 1 1
P 10750 3500
F 0 "#PWR150" H 10750 3250 50  0001 C CNN
F 1 "GNDD" H 10750 3350 50  0000 C CNN
F 2 "" H 10750 3500 50  0000 C CNN
F 3 "" H 10750 3500 50  0000 C CNN
	1    10750 3500
	1    0    0    -1  
$EndComp
$Comp
L GNDD #PWR154
U 1 1
P 11000 3500
F 0 "#PWR154" H 11000 3250 50  0001 C CNN
F 1 "GNDD" H 11000 3350 50  0000 C CNN
F 2 "" H 11000 3500 50  0000 C CNN
F 3 "" H 11000 3500 50  0000 C CNN
	1    11000 3500
	1    0    0    -1  
$EndComp
$Comp
L VDD_3V3_WIFI #PWR151
U 1 1
P 10850 1950
F 0 "#PWR151" H 10850 1800 50  0001 C CNN
F 1 "VDD_3V3_WIFI" H 10850 2100 50  0000 C CNN
F 2 "" H 10850 1950 50  0000 C CNN
F 3 "" H 10850 1950 50  0000 C CNN
	1    10850 1950
	1    0    0    -1  
$EndComp
Wire Wire Line
	10850 2100 10850 1950
Connection ~ 10200 2100
$Comp
L C C37
U 1 1
P 10750 2300
F 0 "C37" H 10775 2400 50  0000 L CNN
F 1 "10uF/6.3V" H 10325 2200 50  0000 L CNN
F 2 "Capacitors_SMD:C_0603" H 10788 2150 50  0001 C CNN
F 3 "" H 10750 2300 50  0001 C CNN
	1    10750 2300
	1    0    0    -1  
$EndComp
$Comp
L GNDD #PWR149
U 1 1
P 10750 2450
F 0 "#PWR149" H 10750 2200 50  0001 C CNN
F 1 "GNDD" H 10750 2300 50  0000 C CNN
F 2 "" H 10750 2450 50  0000 C CNN
F 3 "" H 10750 2450 50  0000 C CNN
	1    10750 2450
	1    0    0    -1  
$EndComp
$Comp
L C C39
U 1 1
P 10975 2300
F 0 "C39" H 11000 2400 50  0000 L CNN
F 1 "100nF/6.3V" H 10775 2200 50  0000 L CNN
F 2 "Capacitors_SMD:C_0402" H 11013 2150 50  0001 C CNN
F 3 "" H 10975 2300 50  0001 C CNN
	1    10975 2300
	1    0    0    -1  
$EndComp
$Comp
L GNDD #PWR153
U 1 1
P 10975 2450
F 0 "#PWR153" H 10975 2200 50  0001 C CNN
F 1 "GNDD" H 10975 2300 50  0000 C CNN
F 2 "" H 10975 2450 50  0000 C CNN
F 3 "" H 10975 2450 50  0000 C CNN
	1    10975 2450
	1    0    0    -1  
$EndComp
Wire Wire Line
	10750 2150 10750 2100
Connection ~ 10750 2100
Wire Wire Line
	10975 2100 10975 2150
Connection ~ 10850 2100
$Comp
L R R79
U 1 1
P 8925 1300
F 0 "R79" V 8975 1450 50  0000 C CNN
F 1 "33" V 8925 1300 50  0000 C CNN
F 2 "Resistors_SMD:R_0402" V 8855 1300 50  0001 C CNN
F 3 "" H 8925 1300 50  0000 C CNN
	1    8925 1300
	1    0    0    -1  
$EndComp
$Comp
L R R80
U 1 1
P 9025 1300
F 0 "R80" V 9075 1450 50  0000 C CNN
F 1 "33" V 9025 1300 50  0000 C CNN
F 2 "Resistors_SMD:R_0402" V 8955 1300 50  0001 C CNN
F 3 "" H 9025 1300 50  0000 C CNN
	1    9025 1300
	1    0    0    -1  
$EndComp
$Comp
L R R81
U 1 1
P 9125 1300
F 0 "R81" V 9175 1450 50  0000 C CNN
F 1 "33" V 9125 1300 50  0000 C CNN
F 2 "Resistors_SMD:R_0402" V 9055 1300 50  0001 C CNN
F 3 "" H 9125 1300 50  0000 C CNN
	1    9125 1300
	1    0    0    -1  
$EndComp
$Comp
L R R82
U 1 1
P 9225 1300
F 0 "R82" V 9275 1450 50  0000 C CNN
F 1 "33" V 9225 1300 50  0000 C CNN
F 2 "Resistors_SMD:R_0402" V 9155 1300 50  0001 C CNN
F 3 "" H 9225 1300 50  0000 C CNN
	1    9225 1300
	1    0    0    -1  
$EndComp
Text Label 9125 550  3    60   ~ 0
BT_HCI_CTS
Text Label 9025 550  3    60   ~ 0
BT_HCI_TX
Text Label 9225 550  3    60   ~ 0
BT_HCI_RTS
Text Label 8925 550  3    60   ~ 0
BT_HCI_RX
Wire Wire Line
	8925 550  8925 1150
Wire Wire Line
	9025 550  9025 1150
Wire Wire Line
	9225 550  9225 1150
Wire Wire Line
	9125 550  9125 1150
$Comp
L GNDD #PWR144
U 1 1
P 7750 1400
F 0 "#PWR144" H 7750 1150 50  0001 C CNN
F 1 "GNDD" V 7750 1175 50  0000 C CNN
F 2 "" H 7750 1400 50  0000 C CNN
F 3 "" H 7750 1400 50  0000 C CNN
	1    7750 1400
	0    1    -1   0   
$EndComp
Wire Wire Line
	7750 1400 8825 1400
Wire Wire Line
	8825 1400 8825 1450
Wire Wire Line
	8725 1450 8725 1400
Connection ~ 8725 1400
Wire Wire Line
	8325 1450 8325 1400
Connection ~ 8325 1400
Wire Wire Line
	8125 1450 8125 1400
Connection ~ 8125 1400
Wire Wire Line
	7925 1450 7925 1400
Connection ~ 7925 1400
Wire Wire Line
	7825 1450 7825 1400
Connection ~ 7825 1400
$Comp
L TEST_1P J5
U 1 1
P 8225 1350
F 0 "J5" H 8225 1575 50  0000 C CNN
F 1 "TEST_1P" H 8225 1550 50  0001 C CNN
F 2 "Measurement_Points:Measurement_Point_Round-SMD-Pad_Small" H 8425 1350 50  0001 C CNN
F 3 "" H 8425 1350 50  0001 C CNN
	1    8225 1350
	1    0    0    -1  
$EndComp
Wire Wire Line
	8225 1350 8225 1450
$Comp
L TEST_1P J6
U 1 1
P 8425 1350
F 0 "J6" H 8425 1575 50  0000 C CNN
F 1 "TEST_1P" H 8425 1550 50  0001 C CNN
F 2 "Measurement_Points:Measurement_Point_Round-SMD-Pad_Small" H 8625 1350 50  0001 C CNN
F 3 "" H 8625 1350 50  0001 C CNN
	1    8425 1350
	1    0    0    -1  
$EndComp
$Comp
L TEST_1P J7
U 1 1
P 8525 1275
F 0 "J7" H 8525 1500 50  0000 C CNN
F 1 "TEST_1P" H 8525 1475 50  0001 C CNN
F 2 "Measurement_Points:Measurement_Point_Round-SMD-Pad_Small" H 8725 1275 50  0001 C CNN
F 3 "" H 8725 1275 50  0001 C CNN
	1    8525 1275
	1    0    0    -1  
$EndComp
$Comp
L TEST_1P J9
U 1 1
P 8625 1225
F 0 "J9" H 8625 1450 50  0000 C CNN
F 1 "TEST_1P" H 8625 1425 50  0001 C CNN
F 2 "Measurement_Points:Measurement_Point_Round-SMD-Pad_Small" H 8825 1225 50  0001 C CNN
F 3 "" H 8825 1225 50  0001 C CNN
	1    8625 1225
	1    0    0    -1  
$EndComp
Wire Wire Line
	8625 1225 8625 1450
Wire Wire Line
	8525 1450 8525 1275
Wire Wire Line
	8425 1450 8425 1350
$Comp
L BSS138-RESCUE-mateboard Q1
U 1 1
P 1475 1950
AR Path="/58B8B5E2" Ref="Q1"  Part="1" 
AR Path="/58AD6197/58B8B5E2" Ref="Q1"  Part="1" 
F 0 "Q1" H 1675 2025 50  0000 L CNN
F 1 "BSS138" H 1675 1950 50  0000 L CNN
F 2 "TO_SOT_Packages_SMD:SOT-23" H 1675 1875 50  0001 L CIN
F 3 "" H 1475 1950 50  0001 L CNN
	1    1475 1950
	1    0    0    -1  
$EndComp
Text Label 975  2000 0    60   ~ 0
WL_EN
Wire Wire Line
	975  2000 1275 2000
$Comp
L GNDD #PWR120
U 1 1
P 1575 2150
F 0 "#PWR120" H 1575 1900 50  0001 C CNN
F 1 "GNDD" H 1575 2000 50  0000 C CNN
F 2 "" H 1575 2150 50  0000 C CNN
F 3 "" H 1575 2150 50  0000 C CNN
	1    1575 2150
	1    0    0    -1  
$EndComp
$Comp
L LED D5
U 1 1
P 1575 1600
F 0 "D5" H 1575 1800 50  0000 C CNN
F 1 "LTST-C191TBKT" H 1575 1725 50  0000 C CNN
F 2 "LEDs:LED_0603" H 1575 1600 50  0001 C CNN
F 3 "" H 1575 1600 50  0000 C CNN
	1    1575 1600
	0    -1   -1   0   
$EndComp
$Comp
L R R83
U 1 1
P 1575 1300
F 0 "R83" V 1625 1450 50  0000 C CNN
F 1 "1k" V 1575 1300 50  0000 C CNN
F 2 "Resistors_SMD:R_0402" V 1505 1300 50  0001 C CNN
F 3 "" H 1575 1300 50  0000 C CNN
	1    1575 1300
	1    0    0    -1  
$EndComp
$Comp
L VDD_3V3_WIFI #PWR119
U 1 1
P 1575 1150
F 0 "#PWR119" H 1575 1000 50  0001 C CNN
F 1 "VDD_3V3_WIFI" H 1575 1300 50  0000 C CNN
F 2 "" H 1575 1150 50  0000 C CNN
F 3 "" H 1575 1150 50  0000 C CNN
	1    1575 1150
	1    0    0    -1  
$EndComp
$Comp
L BSS138-RESCUE-mateboard Q2
U 1 1
P 2650 1950
AR Path="/58B90146" Ref="Q2"  Part="1" 
AR Path="/58AD6197/58B90146" Ref="Q2"  Part="1" 
F 0 "Q2" H 2850 2025 50  0000 L CNN
F 1 "BSS138" H 2850 1950 50  0000 L CNN
F 2 "TO_SOT_Packages_SMD:SOT-23" H 2850 1875 50  0001 L CIN
F 3 "" H 2650 1950 50  0001 L CNN
	1    2650 1950
	1    0    0    -1  
$EndComp
Wire Wire Line
	2150 2000 2450 2000
$Comp
L GNDD #PWR127
U 1 1
P 2750 2150
F 0 "#PWR127" H 2750 1900 50  0001 C CNN
F 1 "GNDD" H 2750 2000 50  0000 C CNN
F 2 "" H 2750 2150 50  0000 C CNN
F 3 "" H 2750 2150 50  0000 C CNN
	1    2750 2150
	1    0    0    -1  
$EndComp
$Comp
L LED D6
U 1 1
P 2750 1600
F 0 "D6" H 2750 1800 50  0000 C CNN
F 1 "LTST-C191TBKT" H 2750 1725 50  0000 C CNN
F 2 "LEDs:LED_0603" H 2750 1600 50  0001 C CNN
F 3 "" H 2750 1600 50  0000 C CNN
	1    2750 1600
	0    -1   -1   0   
$EndComp
$Comp
L R R84
U 1 1
P 2750 1300
F 0 "R84" V 2800 1450 50  0000 C CNN
F 1 "1k" V 2750 1300 50  0000 C CNN
F 2 "Resistors_SMD:R_0402" V 2680 1300 50  0001 C CNN
F 3 "" H 2750 1300 50  0000 C CNN
	1    2750 1300
	1    0    0    -1  
$EndComp
$Comp
L VDD_3V3_WIFI #PWR126
U 1 1
P 2750 1150
F 0 "#PWR126" H 2750 1000 50  0001 C CNN
F 1 "VDD_3V3_WIFI" H 2750 1300 50  0000 C CNN
F 2 "" H 2750 1150 50  0000 C CNN
F 3 "" H 2750 1150 50  0000 C CNN
	1    2750 1150
	1    0    0    -1  
$EndComp
Text Label 2150 2000 0    60   ~ 0
BT_EN
Text HLabel 5750 4025 2    60   BiDi ~ 0
WL_SDIO_D0.CPU
Text HLabel 5750 4125 2    60   BiDi ~ 0
WL_SDIO_D1.CPU
Text HLabel 5750 4225 2    60   BiDi ~ 0
WL_SDIO_D2.CPU
Text HLabel 5750 4325 2    60   BiDi ~ 0
WL_SDIO_D3.CPU
Text HLabel 5750 4425 2    60   Input ~ 0
WL_SDIO_CLK.CPU
Text HLabel 5750 4525 2    60   Input ~ 0
WL_SDIO_CMD.CPU
Text HLabel 5750 5750 2    60   Input ~ 0
BT_HCI_TX.CPU
Text HLabel 5750 5850 2    60   Input ~ 0
WL_EN.CPU
Text HLabel 5750 5950 2    60   Input ~ 0
BT_EN.CPU
Text HLabel 5750 6150 2    60   Output ~ 0
BT_HCI_CTS.CPU
Text HLabel 5750 6250 2    60   Output ~ 0
BT_HCI_RX.CPU
Text HLabel 5750 6350 2    60   Input ~ 0
BT_HCI_RTS.CPU
Text HLabel 5750 6450 2    60   Output ~ 0
WL_IRQ.CPU
Text HLabel 1300 4825 0    60   Input ~ 0
LS_BUF_OE.CPU
$Comp
L Antenna AE1
U 1 1
P 10300 4100
F 0 "AE1" H 10225 4175 50  0000 R CNN
F 1 "2.4GHz Antenna" H 10225 4100 50  0000 R CNN
F 2 "footprints:2450AT43B100E" H 10300 4100 50  0001 C CNN
F 3 "" H 10300 4100 50  0001 C CNN
	1    10300 4100
	1    0    0    -1  
$EndComp
Wire Wire Line
	10300 4400 10300 4300
$EndSCHEMATC
